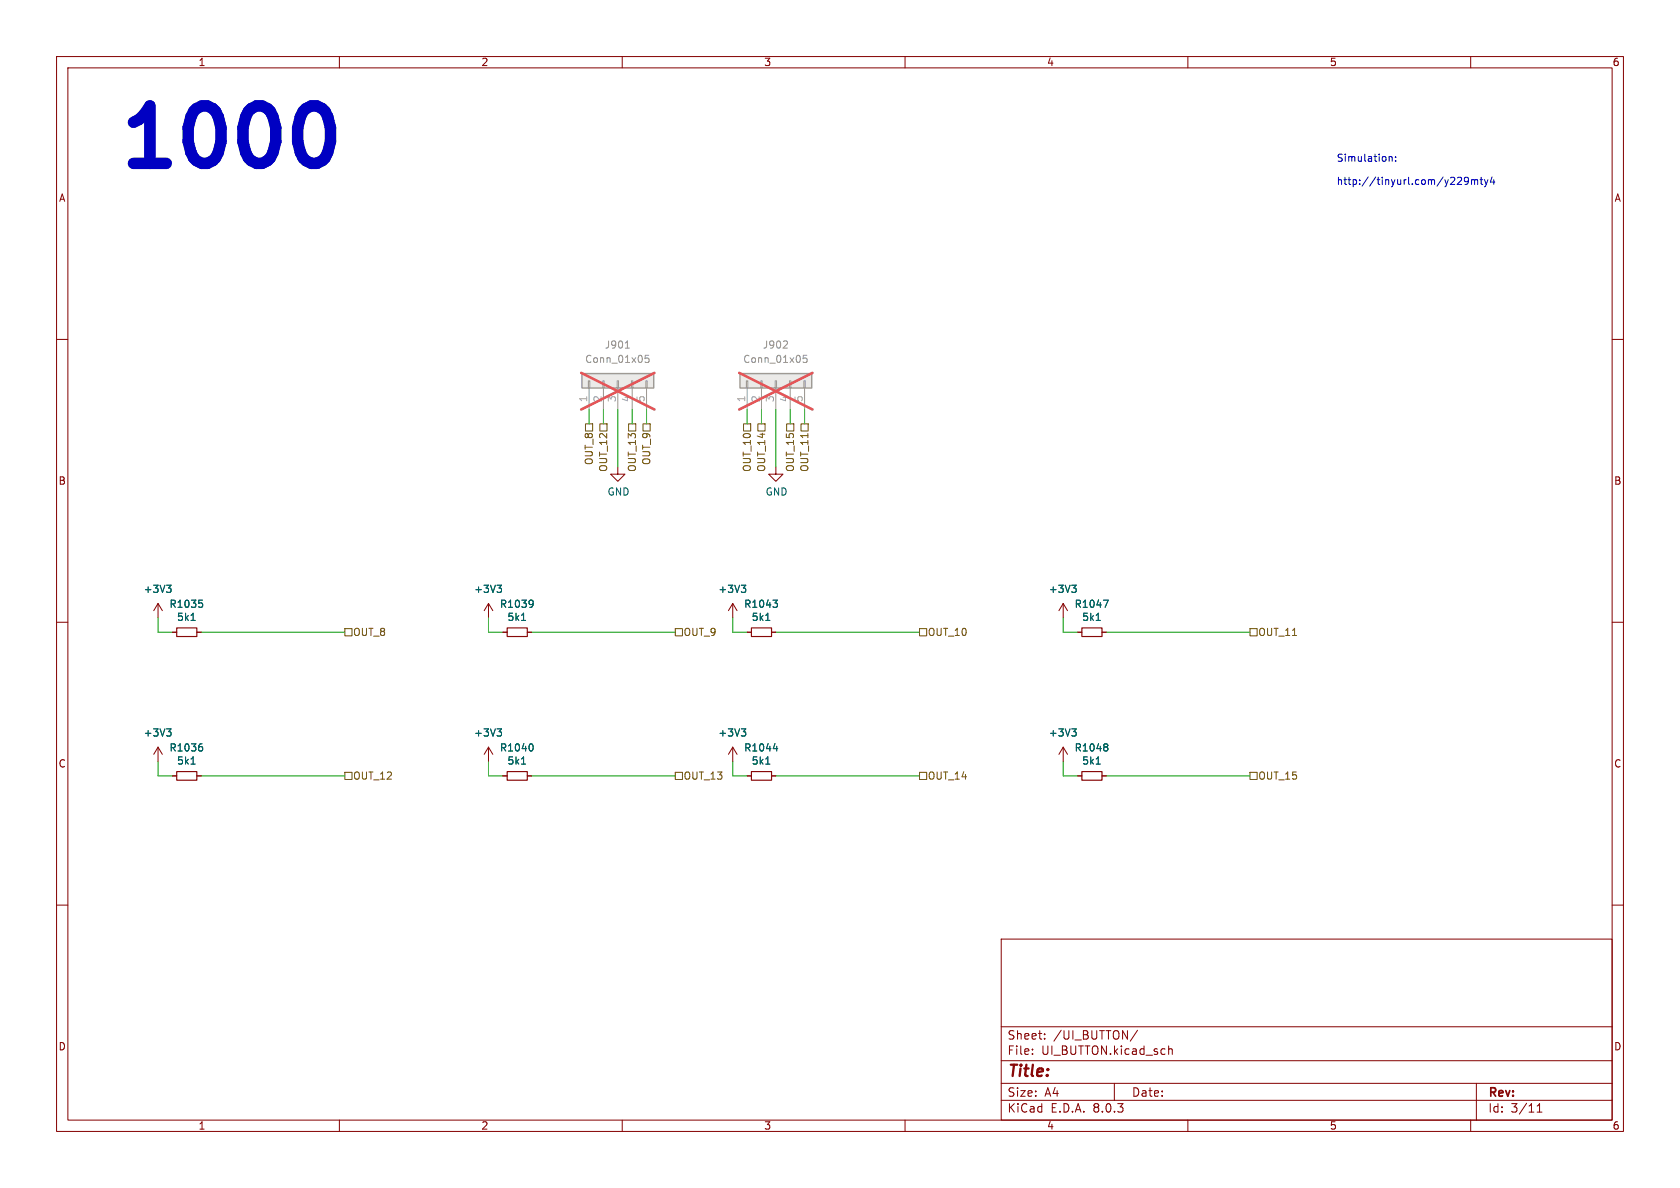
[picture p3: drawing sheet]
<svg xmlns="http://www.w3.org/2000/svg" width="297mm" height="210mm" viewBox="0 0 297 210" stroke-linecap="round" stroke-linejoin="round" font-family="sans-serif">
<g fill="none" stroke="#840000" stroke-width=".18">
<path d="M10 10h277v190h-277zM12 12h273v186h-273zM60 10v2M110 10v2M160 10v2M210 10v2M260 10v2M10 60h2M285 60h2M109.2 82.6v1.2h1.3l-1.3 1.3-1.3-1.3h1.3M10 110h2M27.9 106.7v2.5"/>
<path d="M27.9 106.7l-.7 1.3M27.9 106.7l.8 1.3M30.5 111.8h.7M34.8 111.8h.8M190.5 111.8h.8M194.8 111.8h.8M285 110h2M27.9 132.1l-.7 1.3M27.9 132.1v2.5M27.9 132.1l.8 1.3M30.5 137.2h.7M34.8 137.2h.8"/>
<path d="M188 132.1l.7 1.3M188 132.1v2.5M188 132.1l-.8 1.3M190.5 137.2h.8M194.8 137.2h.8M10 160h2M285 160h2M177 166h108v32h-108zM60 198v2M110 198v2M160 198v2M177 194.5h108"/>
<path d="M177 191.5h108M177 187.5h108M177 181.5h108M182.5 186.3v.1M182.5 185.5v.1M184.7 183.6v.1M184.7 182.8v.1M197 191.5v3M201.1 182.1l-1.3 2M206.6 184.9v1.5M206.6 185.5l.2-.1 .4 .1v.9M210 198v2"/>
<path d="M260 198v2M261 191.5v6.5M271.7 196.6h.9M271.7 195.5l.5-.4v1.5"/>
</g>
<path d="M31.2 111h3.6v1.5h-3.6zM191.3 111h3.5v1.5h-3.5zM31.2 136.4h3.6v1.5h-3.6zM191.3 136.4h3.5v1.5h-3.5z" fill="none" stroke="#840000" stroke-width=".2"/>
<g fill="none" stroke="#006464" stroke-width=".18">
<path d="M29.5 103.4h.7l-.4 .5M30 103.9l.2 .3v.3l-.2 .2M33.8 109.7h.7M35.2 106.1h.6M35.6 106.6l.2 .2v.3l-.2 .3M193.8 109.7h.7M195.1 106.1h.8l-.5 1.3M29.5 128.8h.7l-.4 .5M30 129.3l.2 .3v.3l-.2 .2M33.8 135.1h.7M35.5 131.5h.2M35.6 132l.2 .2v.3l-.2 .3"/>
<path d="M189.5 128.8h.8l-.5 .5M190 129.3l.3 .3v.3l-.3 .2M193.8 135.1h.7M195.6 131.5l.3 .2-.3 .3 .3 .3v.2l-.3 .3"/>
</g>
<path d="M102.9 66h12.7v2.6h-12.7z" fill="#ebeae8"/>
<path d="M104 67.3h.3v1.3h-.3zM104.1 68.6v3.8M106.6 67.3h.2v1.3h-.2zM106.7 68.6v3.8M109.1 67.3h.2v1.3h-.2zM109.2 68.6v3.8M111.6 67.3h.3v1.3h-.3zM111.8 68.6v3.8M114.2 67.3h.2v1.3h-.2zM114.3 68.6v3.8" fill="none" stroke="#9c9b98" stroke-width=".18"/>
<path d="M102.9 66h12.7v2.6h-12.7z" fill="none" stroke="#9c9b98" stroke-width=".25"/>
<path d="M110.6 61.5h.7M114.7 62.8h-.6l-.1 .6 .2-.1 .4 .1 .2 .1-.1 .5-.2 .1-.5-.1" fill="none" stroke="#939391" stroke-width=".18"/>
<path d="M102.7 65.9l13 6.5M115.7 65.9l-13 6.5" fill="none" stroke="#e75356" stroke-width=".46"/>
<path d="M89.7 111h3.5v1.5h-3.5zM89.7 136.4h3.5v1.5h-3.5z" fill="none" stroke="#840000" stroke-width=".2"/>
<path d="M86.4 106.7v2.5M86.4 106.7l.7 1.3M86.4 106.7l-.8 1.3M88.9 111.8h.8M93.2 111.8h.8M86.4 132.1l.7 1.3M86.4 132.1v2.5M86.4 132.1l-.8 1.3M88.9 137.2h.8M93.2 137.2h.8" fill="none" stroke="#840000" stroke-width=".18"/>
<path d="M87.9 103.4h.8l-.5 .5M88.4 103.9l.3 .3v.3l-.3 .2M92.2 109.7h.7M94 106.1l.2 .1a1.03 1.03 0 0 1-.2 1.1M94.3 106.6l-.3 .3M87.9 128.8h.8l-.5 .5M88.4 129.3l.3 .3v.3l-.3 .2M92.2 135.1h.7M93.9 131.5a.79 .79 0 0 1 0 1.3" fill="none" stroke="#006464" stroke-width=".18"/>
<path d="M130.8 66h12.7v2.6h-12.7z" fill="#ebeae8"/>
<path d="M132 67.3h.2v1.3h-.2zM132.1 68.6v3.8M134.5 67.3h.2v1.3h-.2zM134.6 68.6v3.8M137 67.3h.3v1.3h-.3zM137.2 68.6v3.8M139.6 67.3h.2v1.3h-.2zM139.7 68.6v3.8M142.1 67.3h.3v1.3h-.3zM142.2 68.6v3.8" fill="none" stroke="#9c9b98" stroke-width=".18"/>
<path d="M130.8 66h12.7v2.6h-12.7z" fill="none" stroke="#9c9b98" stroke-width=".25"/>
<path d="M139.1 60.3l.1 .2v.3l-.8 .7h.8M142.6 62.8h-.6v.6l.1-.1 .5 .1 .1 .1-.1 .5-.1 .1-.5-.1" fill="none" stroke="#939391" stroke-width=".18"/>
<path d="M130.7 65.9l12.9 6.5M143.6 65.9l-12.9 6.5" fill="none" stroke="#e75356" stroke-width=".46"/>
<g fill="none" stroke="#840000" stroke-width=".18">
<path d="M137.2 82.6v1.2h1.2l-1.2 1.3-1.3-1.3h1.3M30.5 111.8h.7M34.8 111.8h.8M88.9 111.8h.8M93.2 111.8h.8M129.5 106.7v2.5M129.5 106.7l-.7 1.3M129.5 106.7l.8 1.3M132.1 111.8h.7M136.4 111.8h.8M188 106.7l.7 1.3M188 106.7v2.5"/>
<path d="M188 106.7l-.8 1.3M190.5 111.8h.8M194.8 111.8h.8M30.5 137.2h.7M34.8 137.2h.8M88.9 137.2h.8M93.2 137.2h.8M129.5 132.1l-.7 1.3M129.5 132.1v2.5M129.5 132.1l.8 1.3M132.1 137.2h.7M136.4 137.2h.8"/>
<path d="M190.5 137.2h.8M194.8 137.2h.8"/>
</g>
<g fill="none" stroke="#006464" stroke-width=".18">
<path d="M29.5 103.4h.7l-.4 .5M30 103.9l.2 .3v.3l-.2 .2M33.8 109.7h.7M35.2 106.1h.6M35.6 106.6l.2 .2v.3l-.2 .3M87.9 103.4h.8l-.5 .5M88.4 103.9l.3 .3v.3l-.3 .2M92.2 109.7h.7M94 106.1l.2 .1a1.03 1.03 0 0 1-.2 1.1M94.3 106.6l-.3 .3M131.1 103.4h.7l-.4 .5M131.6 103.9l.2 .3v.3l-.2 .2"/>
<path d="M135.4 109.7h.7M136.6 106.1h.8l-.4 .5M137.2 106.6l.2 .2v.3l-.2 .3M189.5 103.4h.8l-.5 .5M190 103.9l.3 .3v.3l-.3 .2M193.8 109.7h.7M195.1 106.1h.8l-.5 1.3M29.5 128.8h.7l-.4 .5M30 129.3l.2 .3v.3l-.2 .2M33.8 135.1h.7M35.5 131.5h.2M35.6 132l.2 .2v.3l-.2 .3"/>
<path d="M87.9 128.8h.8l-.5 .5M88.4 129.3l.3 .3v.3l-.3 .2M92.2 135.1h.7M93.9 131.5a.79 .79 0 0 1 0 1.3M131.1 128.8h.7l-.4 .5M131.6 129.3l.2 .3v.3l-.2 .2M135.4 135.1h.7M136.7 132.3h.8M137.3 131.9v.9M189.5 128.8h.8l-.5 .5M190 129.3l.3 .3v.3l-.3 .2M193.8 135.1h.7"/>
<path d="M195.6 131.5l.3 .2-.3 .3 .3 .3v.2l-.3 .3"/>
</g>
<path d="M132.8 111h3.6v1.5h-3.6zM132.8 136.4h3.6v1.5h-3.6z" fill="none" stroke="#840000" stroke-width=".2"/>
<g fill="none" stroke="#725600" stroke-width=".18">
<path d="M103.5 74.9h1.3v1.3h-1.3zM106 74.9h1.3v1.3h-1.3zM111.1 74.9h1.3v1.3h-1.3zM113.7 74.9h1.2v1.3h-1.2zM131.4 74.9h1.3v1.3h-1.3zM134 74.9h1.3v1.3h-1.3zM139.1 74.9h1.2v1.3h-1.2zM141.6 74.9h1.3v1.3h-1.3zM61 111.1h1.2v1.3h-1.2zM119.4 111.1h1.2v1.3h-1.2zM162.6 111.1h1.2v1.3h-1.2zM221 111.1h1.2v1.3h-1.2z"/>
<path d="M61 136.5h1.2v1.3h-1.2zM119.4 136.5h1.2v1.3h-1.2zM162.6 136.5h1.2v1.3h-1.2zM221 136.5h1.2v1.3h-1.2z"/>
</g>
<path d="M56 18.7l1 .5 .5 .5a8.6 8.6 0 0 1 0 8.2l-.5 .5-1 .5" fill="none" stroke="#0000c2" stroke-width="2"/>
<g fill="none" stroke="#0000c2" stroke-width=".18">
<path d="M245.6 27.7v.8M245.6 27.8l.2-.1h.3v.8M246.7 28.4v.1M246.7 27.7v.2M257.9 31.3l.4 .1 .1 .3-.8 .9h.8M259.6 31.9l-.2 .2h-.4l-.1-.2 .1-.5 .4-.1 .1 .2a.84 .84 0 0 1-.3 1.1h-.2M260.1 31.8v.8M260.1 31.9l.4-.1 .2 .1M260.7 31.9l.2-.1h.3v.8M260.7 31.9v.7M261.7 31.8h.4M261.8 31.3v1.1l.3 .2"/>
<path d="M262.4 31.8l.3 .8M262.7 32.6l-.3 .4M263.1 31.8l-.4 .8M263.8 31.3l-.3 .9h.8M264.1 31.8v.8"/>
</g>
<g fill="none" stroke="#009600" stroke-width=".18">
<path d="M104.1 72.4v2.5M106.7 72.4v2.5M109.2 72.4v10.2M111.8 72.4v2.5M114.3 72.4v2.5M132.1 72.4v2.5M134.6 72.4v2.5M137.2 72.4v10.2M139.7 72.4v2.5M142.2 72.4v2.5M27.9 109.2v2.6h2.6M35.6 111.8h25.4"/>
<path d="M86.4 109.2v2.6h2.5M94 111.8h25.4M129.5 109.2v2.6h2.6M137.2 111.8h25.4M188 109.2v2.6h2.5M195.6 111.8h25.4M27.9 134.6v2.6h2.6M35.6 137.2h25.4M86.4 134.6v2.6h2.5M94 137.2h25.4M129.5 134.6v2.6h2.6M137.2 137.2h25.4"/>
<path d="M188 134.6v2.6h2.5M195.6 137.2h25.4"/>
</g>
<text font-size="14.2" fill="#0000c2" x="20.3" y="30.2">1000</text>
<text font-size="2.8" fill="#840000" x="178" y="190.9">Title:</text>
<g font-size="2.1" fill="#840000">
<text x="178" y="184">Sheet:</text>
<text x="186.2" y="184">/UI_BUTTON/</text>
<text x="178" y="186.7">File:</text>
<text x="184.1" y="186.7">UI_BUTTON.kicad_sch</text>
<text x="178" y="196.9">KiCad</text>
<text x="178" y="194.1">Size:</text>
<text x="184.7" y="194.1">A4</text>
<text x="185.7" y="196.9">E.D.A.</text>
<text x="193.3" y="196.9">8.0.3</text>
<text x="200" y="194.1">Date:</text>
<text x="263" y="194.3">Rev:</text>
<text x="263" y="196.9">Id:</text>
<text x="267.1" y="196.9">3/11</text>
</g>
<g font-size="1.8" fill="#840000">
<text x="35" y="11.9">1</text>
<text x="85" y="11.9">2</text>
<text x="135" y="11.9">3</text>
<text x="185" y="11.9">4</text>
<text x="235" y="11.9">5</text>
<text x="285" y="11.9">6</text>
<text x="10.3" y="35.9">A</text>
<text x="285.3" y="35.9">A</text>
<text x="10.3" y="85.9">B</text>
<text x="285.3" y="85.9">B</text>
<text x="10.3" y="135.9">C</text>
<text x="285.3" y="135.9">C</text>
<text x="10.3" y="185.9">D</text>
<text x="285.3" y="185.9">D</text>
<text x="35" y="199.9">1</text>
<text x="85" y="199.9">2</text>
<text x="135" y="199.9">3</text>
<text x="185" y="199.9">4</text>
<text x="235" y="199.9">5</text>
<text x="285" y="199.9">6</text>
</g>
<g font-size="1.8" fill="#0000c2">
<text x="236.2" y="28.7">Simulation:</text>
<text x="236.2" y="32.8">http://tinyurl.com/y229mty4</text>
</g>
<g font-size="1.8" fill="#939391">
<text x="103.3" y="64.4">Conn_01x05</text>
<text x="106.8" y="61.8">J901</text>
<text x="131.3" y="64.4">Conn_01x05</text>
<text x="134.8" y="61.8">J902</text>
</g>
<g font-size="1.8" fill="#a5a4a2">
<text x="103.9" y="71.2" transform="rotate(-90 103.9 71.2)">1</text>
<text x="106.4" y="71.2" transform="rotate(-90 106.4 71.2)">2</text>
<text x="109" y="71.2" transform="rotate(-90 109 71.2)">3</text>
<text x="111.5" y="71.2" transform="rotate(-90 111.5 71.2)">4</text>
<text x="114" y="71.2" transform="rotate(-90 114 71.2)">5</text>
<text x="131.8" y="71.2" transform="rotate(-90 131.8 71.2)">1</text>
<text x="134.4" y="71.2" transform="rotate(-90 134.4 71.2)">2</text>
<text x="136.9" y="71.2" transform="rotate(-90 136.9 71.2)">3</text>
<text x="139.4" y="71.2" transform="rotate(-90 139.4 71.2)">4</text>
<text x="142" y="71.2" transform="rotate(-90 142 71.2)">5</text>
</g>
<g font-size="1.8" fill="#725600">
<text x="105" y="82.3" transform="rotate(-90 105 82.3)">OUT_8</text>
<text x="107.5" y="83.5" transform="rotate(-90 107.5 83.5)">OUT_12</text>
<text x="112.6" y="83.5" transform="rotate(-90 112.6 83.5)">OUT_13</text>
<text x="115.2" y="82.3" transform="rotate(-90 115.2 82.3)">OUT_9</text>
<text x="132.9" y="83.5" transform="rotate(-90 132.9 83.5)">OUT_10</text>
<text x="135.5" y="83.5" transform="rotate(-90 135.5 83.5)">OUT_14</text>
<text x="140.6" y="83.5" transform="rotate(-90 140.6 83.5)">OUT_15</text>
<text x="143.1" y="83.5" transform="rotate(-90 143.1 83.5)">OUT_11</text>
<text x="62.3" y="112.6">OUT_8</text>
<text x="120.8" y="112.6">OUT_9</text>
<text x="163.9" y="112.6">OUT_10</text>
<text x="222.4" y="112.6">OUT_11</text>
<text x="62.3" y="138">OUT_12</text>
<text x="120.8" y="138">OUT_13</text>
<text x="163.9" y="138">OUT_14</text>
<text x="222.4" y="138">OUT_15</text>
</g>
<g font-size="1.8" fill="#006464">
<text x="107.3" y="87.8">GND</text>
<text x="135.3" y="87.8">GND</text>
<text x="25.3" y="105">+3V3</text>
<text x="29.9" y="107.6">R1035</text>
<text x="83.7" y="105">+3V3</text>
<text x="88.3" y="107.6">R1039</text>
<text x="126.9" y="105">+3V3</text>
<text x="131.5" y="107.6">R1043</text>
<text x="185.3" y="105">+3V3</text>
<text x="189.9" y="107.6">R1047</text>
<text x="31.2" y="110">5k1</text>
<text x="89.6" y="110">5k1</text>
<text x="132.8" y="110">5k1</text>
<text x="191.2" y="110">5k1</text>
<text x="25.3" y="130.4">+3V3</text>
<text x="83.7" y="130.4">+3V3</text>
<text x="126.9" y="130.4">+3V3</text>
<text x="185.3" y="130.4">+3V3</text>
<text x="29.9" y="133">R1036</text>
<text x="31.2" y="135.4">5k1</text>
<text x="88.3" y="133">R1040</text>
<text x="89.6" y="135.4">5k1</text>
<text x="131.5" y="133">R1044</text>
<text x="132.8" y="135.4">5k1</text>
<text x="189.9" y="133">R1048</text>
<text x="191.2" y="135.4">5k1</text>
</g>
</svg>
